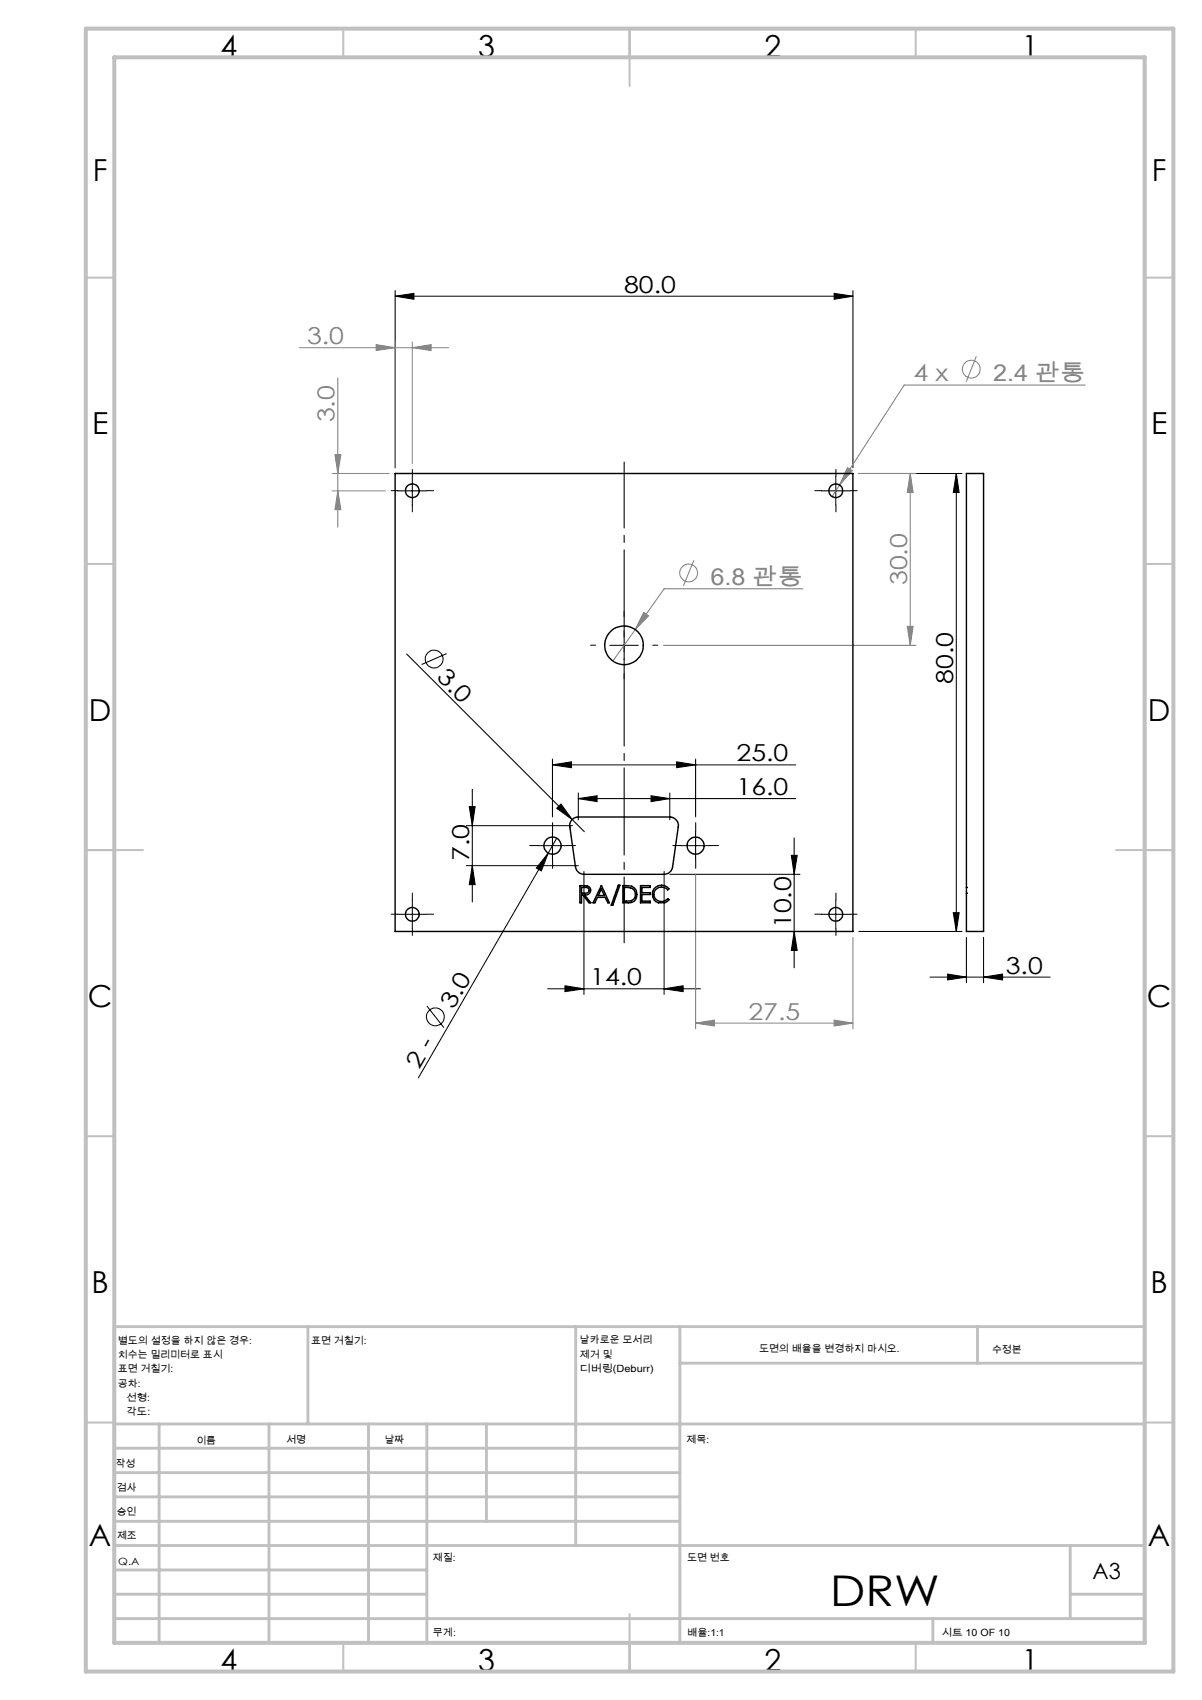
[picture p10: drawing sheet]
<svg xmlns="http://www.w3.org/2000/svg" width="210mm" height="297mm" viewBox="0 0 210 297" stroke-linecap="round" stroke-linejoin="round" font-family="sans-serif">
<g fill="none" stroke="#000" stroke-width=".18">
<path d="M69 51.7l3.3-.4v1zM69 50.8v30.9M69 51.7h80M145.7 51.3l3.3 .4-3.3 .6zM149 50.8v30.9M69.5 85.8h5M72 83.3v4.9M143.5 85.8h5M146 83.3v4.9M150 82.7h18.1M167.1 82.7v80M167.1 82.7l.5 3.3h-1.1z"/>
<path d="M71 114.3l29 28.9M78 114.2l-4.3 1.9M106.5 112.7h5M109 110.2v5M82.5 137.9v19.7M96.5 133.6l3.3-.5v1zM96.5 132.6v10.1M96.5 133.6h42.5M101 139.5l3.3-.5v1zM101 138.5v4.7M101 139.5h38M113.7 139l3.3 .5-3.3 .5z"/>
<path d="M117 138.5v4.7M118.2 133.1l3.3 .5-3.3 .5zM121.5 132.6v10.1M69.5 159.7h5M72 157.2v5M81.5 151.2h19.5M81.5 144.2h18.5M82 140.9h1l-.5 3.3zM82.5 151.2l.5 3.3h-1zM94 147.7h5M95.8 149l-1.2 3.1-.9-.4zM95.8 149l-22.7 39.3"/>
<path d="M96.5 145.2v5M97.3 141.2l.7-.7 2 2.7zM97.3 146.4l-1.5 2.6M100 143.2l2.1 2.1M102 152.3v21.4M116 152.3v21.4M117 152.7h22.8M119 147.7h5M121.5 145.2v5M138.3 149.4h1l-.6 3.3zM138.7 146.4v22.7M143.5 159.7h5"/>
<path d="M146 157.2v5M166.5 159.5h1.1l-.5 3.2zM74.6 175.8l2.9 3.7M95.7 172.8h26.7M98.7 172.2l3.3 .6-3.3 .4zM116 172.8l3.3-.6v1zM138.7 162.7l.6 3.3h-1zM150 162.7h18.1M162.5 170.7h21M165.6 170.2l3.2 .5-3.2 .5zM168.8 163.8v7.9M171.8 170.7l3.4-.5v1z"/>
<path d="M171.8 163.8v7.9"/>
<circle cx="75.9" cy="115.1" r="1.55"/>
<circle cx="76.1" cy="177.7" r="1.56"/>
</g>
<g fill="none" stroke="#808080" stroke-width=".18">
<path d="M69 59.7v22M72 59.7v21.3M52.3 60.7h26.1M58.5 79.4h1l-.5 3.3zM59 66v26.1M65.7 60.2l3.3 .5-3.3 .5zM72 60.7l3.3-.5v1zM170.6 62.3l-1.8 4.4M189.6 67.3h-31.6l-11.3 17.4M58 85.8h9.3M58 82.7h10M59 85.8l.5 3.2h-1z"/>
<path d="M121.2 97.9l-1.8 4.4M146.7 84.7l-1.3 2M148.1 81.7l.8 .5-2.2 2.5zM150 82.7h10M159 82.7l.5 3.3h-1zM159 82.7v30M112.5 107l.8 .6-2.3 2.4zM115.9 112.7h44.1M140.3 102.9h-24.3l-8.9 12.6M158.5 109.4h1l-.5 3.3zM121.5 152.7v27M121.5 178.7l3.3-.5v1z"/>
<path d="M121.5 178.7h27.5M145.7 178.2l3.3 .5-3.3 .5zM149 163.8v15.9"/>
<circle cx="169.7" cy="64.5" r="1.56"/>
<circle cx="120.3" cy="100.1" r="1.55"/>
</g>
<path d="M109 164.7v-84" fill="none" stroke="#000" stroke-width=".18" stroke-dasharray="15.2 1.3 1.3 1.3" stroke-dashoffset="3.7"/>
<g fill="none" stroke="#000" stroke-width=".18" stroke-dasharray="15.2 1.3 1.3 1.3">
<path d="M69.5 85.7h-1.2M72 83.2v-1.2M72 88.2v1.2M74.5 85.7h1.2M143.5 85.7h-1.2M146 83.2v-1.2M146 88.2v1.2M148.5 85.7h1.2M104 112.7h-.8M109 107.7v-.9M109 117.7v.9M114 112.7h.9"/>
<path d="M69.5 159.7h-1.2M72 157.2v-1.2M74.5 159.7h1.2M94 147.7h-1.5M96.5 145.2v-1.5M96.5 150.2v1.5M99 147.7h1.5M119 147.7h-1.5M121.5 145.2v-1.5M121.5 150.2v1.5M124 147.7h1.5M143.5 159.7h-1.2"/>
<path d="M146 157.2v-1.2M148.5 159.7h1.2M72 162.2v1.2M146 162.2v1.2"/>
</g>
<g fill="none" stroke="#c0c0c0" stroke-width=".35">
<path d="M60 5v5M110 5v10M160 5v5M15 48.5h5M200 48.5h5M15 98.5h5M200 98.5h5M15 148.5h10M195 148.5h10M15 198.5h5M200 198.5h5M15 248.5h5"/>
<path d="M200 248.5h5M60 287v5M110 282v10M160 287v5"/>
</g>
<g fill="none" stroke="#c0c0c0" stroke-width=".5">
<path d="M53.8 231.8v17M100.6 231.8v38.2M118.8 231.8v55.2M118.8 238.2h81.2M170.8 231.8v6.4M200 231.8h-180v55.2M20 248.8h180M20 257.3h98.8M20 253h98.8M27.8 248.8v38.2M47 248.8v38.2M64.4 248.8v38.2"/>
<path d="M74.6 248.8v38.2M85 248.8v17M20 265.8h98.8M20 261.5h98.8M20 278.5h54.6M20 274.3h54.6M20 270h180M187 278.5h13M187 270v12.8M20 282.8h180M163 282.8v4.2"/>
</g>
<path d="M15 5h190v287h-190zM20 10h180v277h-180z" fill="none" stroke="#c0c0c0" stroke-width=".7"/>
<g fill="#000">
<path d="M95.8 149l-1.2 3.1-.9-.4zM97.3 141.2l.7-.7 2 2.7z"/>
<path d="M69 51.7l3.3-.4v1zM145.7 51.3l3.3 .4-3.3 .6zM101 139.5l3.3-.5v1zM113.7 139l3.3 .5-3.3 .5zM98.7 172.2l3.3 .6-3.3 .4zM116 172.8l3.3-.6v1zM96.5 133.6l3.3-.5v1zM118.2 133.1l3.3 .5-3.3 .5z"/>
<path d="M167.1 82.7l.5 3.3h-1.1zM166.5 159.5h1.1l-.5 3.2z"/>
<path d="M82.5 151.2l.5 3.3h-1zM82 140.9h1l-.5 3.3zM138.7 162.7l.6 3.3h-1zM138.3 149.4h1l-.6 3.3z"/>
<path d="M171.8 170.7l3.4-.5v1zM165.6 170.2l3.2 .5-3.2 .5z"/>
</g>
<g fill="#808080">
<path d="M145.7 178.2l3.3 .5-3.3 .5zM121.5 178.7l3.3-.5v1z"/>
<path d="M112.5 107l-1.5 3 2.3-2.4zM148.1 81.7l-1.4 3 2.2-2.5z"/>
<path d="M72 60.7l3.3-.5v1zM65.7 60.2l3.3 .5-3.3 .5z"/>
<path d="M59 85.8l.5 3.2h-1zM58.5 79.4h1l-.5 3.3zM158.5 109.4h1l-.5 3.3zM159 82.7l.5 3.3h-1z"/>
</g>
<g fill="none" stroke="#000" stroke-width=".25">
<path d="M69 82.7h80v80h-80zM168.8 82.7h3v80h-3zM99.9 143.3a1.44 1.44 0 0 1 1.1-.6h16a1.52 1.52 0 0 1 1.5 1.8l-1 6.9a1.53 1.53 0 0 1-1.5 1.3h-14a1.53 1.53 0 0 1-1.5-1.3l-.9-6.9a1.42 1.42 0 0 1 .3-1.2zM101.3 154.7h.6a1.21 1.21 0 0 1 1.3 .6 .86 .86 0 0 1-1.1 1l1.1 1.4h-.3l-1.1-1.4h-.2v1.4h-.3zM101.6 155h.5a.53 .53 0 0 1 .8 .4 .53 .53 0 0 1-.5 .6h-.8zM105.1 154.7l1.4 3h-.3l-.5-.9h-1.3l-.5 .9h-.3zM105.1 155.3l.5 1.2h-1.1zM108 154.7h.3l-1.2 3.4h-.3zM108.8 154.7a2.37 2.37 0 0 1 2.3 .8 1.5 1.5 0 0 1-1.3 2.2h-1zM109.1 155h.2a1.28 1.28 0 0 1 1.5 .6 1.28 1.28 0 0 1-.2 1.6l-.3 .2h-1.2zM111.9 154.7h1.7v.3h-1.5v1h1.5v.3h-1.5v1.1h1.5v.3h-1.7zM114.5 155a1.7 1.7 0 0 1 2.4 .3l-.2 .2a1.34 1.34 0 0 0-2-.3 1.34 1.34 0 0 0 0 2 1.34 1.34 0 0 0 2-.2l.2 .2-.8 .5h-1.1a1.58 1.58 0 0 1-.5-2.7z"/>
<path d="M168.8 155h.1M168.8 156.1h.1"/>
<circle cx="72" cy="85.7" r="1.2"/>
<circle cx="146" cy="85.7" r="1.2"/>
<circle cx="109" cy="112.7" r="3.4"/>
<circle cx="72" cy="159.8" r="1.2"/>
<circle cx="96.5" cy="147.7" r="1.51"/>
<circle cx="121.5" cy="147.7" r="1.49"/>
<circle cx="146" cy="159.8" r="1.2"/>
</g>
<text font-size="7.4" x="145" y="280.5">DRW</text>
<g font-size="5.3">
<text x="38.5" y="9.9">4</text>
<text x="83.5" y="9.9">3</text>
<text x="133.6" y="9.9">2</text>
<text x="178.6" y="9.9">1</text>
<text x="16.2" y="31.7">F</text>
<text x="201.2" y="31.7">F</text>
<text x="16.1" y="75.9">E</text>
<text x="201.1" y="75.9">E</text>
<text x="15.5" y="125.9">D</text>
<text x="200.5" y="125.9">D</text>
<text x="15.4" y="175.9">C</text>
<text x="200.4" y="175.9">C</text>
<text x="16" y="225.9">B</text>
<text x="201" y="225.9">B</text>
<text x="15.5" y="270.2">A</text>
<text x="200.5" y="270.2">A</text>
<text x="38.5" y="291.9">4</text>
<text x="83.5" y="291.9">3</text>
<text x="133.6" y="291.9">2</text>
<text x="178.6" y="291.9">1</text>
</g>
<g font-size="4.1">
<text x="109.1" y="51.2">80.0</text>
<text x="76.2" y="118.5" transform="rotate(45 76.2 118.5)">3.0</text>
<text x="166.5" y="119.4" transform="rotate(-90 166.5 119.4)">80.0</text>
<text x="128.7" y="133">25.0</text>
<text x="128.7" y="138.9">16.0</text>
<text x="81.9" y="150.4" transform="rotate(-90 81.9 150.4)">7.0</text>
<text x="138.2" y="162.1" transform="rotate(-90 138.2 162.1)">10.0</text>
<text x="103.1" y="172.1">14.0</text>
<text x="175.7" y="170.1">3.0</text>
<text x="79.2" y="176.5" transform="rotate(-60 79.2 176.5)">3.0</text>
<text x="73.2" y="186.9" transform="rotate(-60 73.2 186.9)">2 -</text>
</g>
<g font-size="4.1" fill="#808080">
<text x="53.6" y="60.1">3.0</text>
<text x="159.6" y="66.6">4 x</text>
<text x="173.5" y="66.6">2.4 관통</text>
<text x="58.5" y="73.8" transform="rotate(-90 58.5 73.8)">3.0</text>
<text x="124.1" y="102.2">6.8 관통</text>
<text x="158.5" y="102.2" transform="rotate(-90 158.5 102.2)">30.0</text>
<text x="130.8" y="178.1">27.5</text>
</g>
<text font-size="3.9" x="190.9" y="275.8">A3</text>
<g font-size="1.7">
<text x="20.6" y="234.8">별도의 설정을 하지 않은 경우:</text>
<text x="20.6" y="237.3">치수는 밀리미터로 표시</text>
<text x="20.6" y="239.8">표면 거칠기:</text>
<text x="54.4" y="234.8">표면 거칠기:</text>
<text x="101.3" y="234.7">날카로운 모서리</text>
<text x="101.3" y="237.2">제거 및</text>
<text x="101.3" y="239.7">디버링(Deburr)</text>
<text x="132.6" y="236.2">도면의 배율을 변경하지 마시오.</text>
<text x="173.3" y="236.4">수정본</text>
<text x="20.6" y="242.3">공차:</text>
<text x="22.1" y="244.8">선형:</text>
<text x="22.1" y="247.3">각도:</text>
<text x="20.2" y="256.3">작성</text>
<text x="34.3" y="252.2">이름</text>
<text x="50" y="252.1">서명</text>
<text x="67.2" y="252.1">날짜</text>
<text x="120" y="252.1">제목:</text>
<text x="20.4" y="260.5">검사</text>
<text x="20.4" y="264.6">승인</text>
<text x="20.5" y="269">제조</text>
<text x="20.7" y="273.3">Q.A</text>
<text x="75.6" y="272.7">재질:</text>
<text x="120.1" y="272.7">도면 번호</text>
<text x="75.6" y="285.7">무게:</text>
<text x="120.1" y="285.8">배율:1:1</text>
<text x="164.5" y="285.8">시트 10 OF 10</text>
</g>
</svg>
